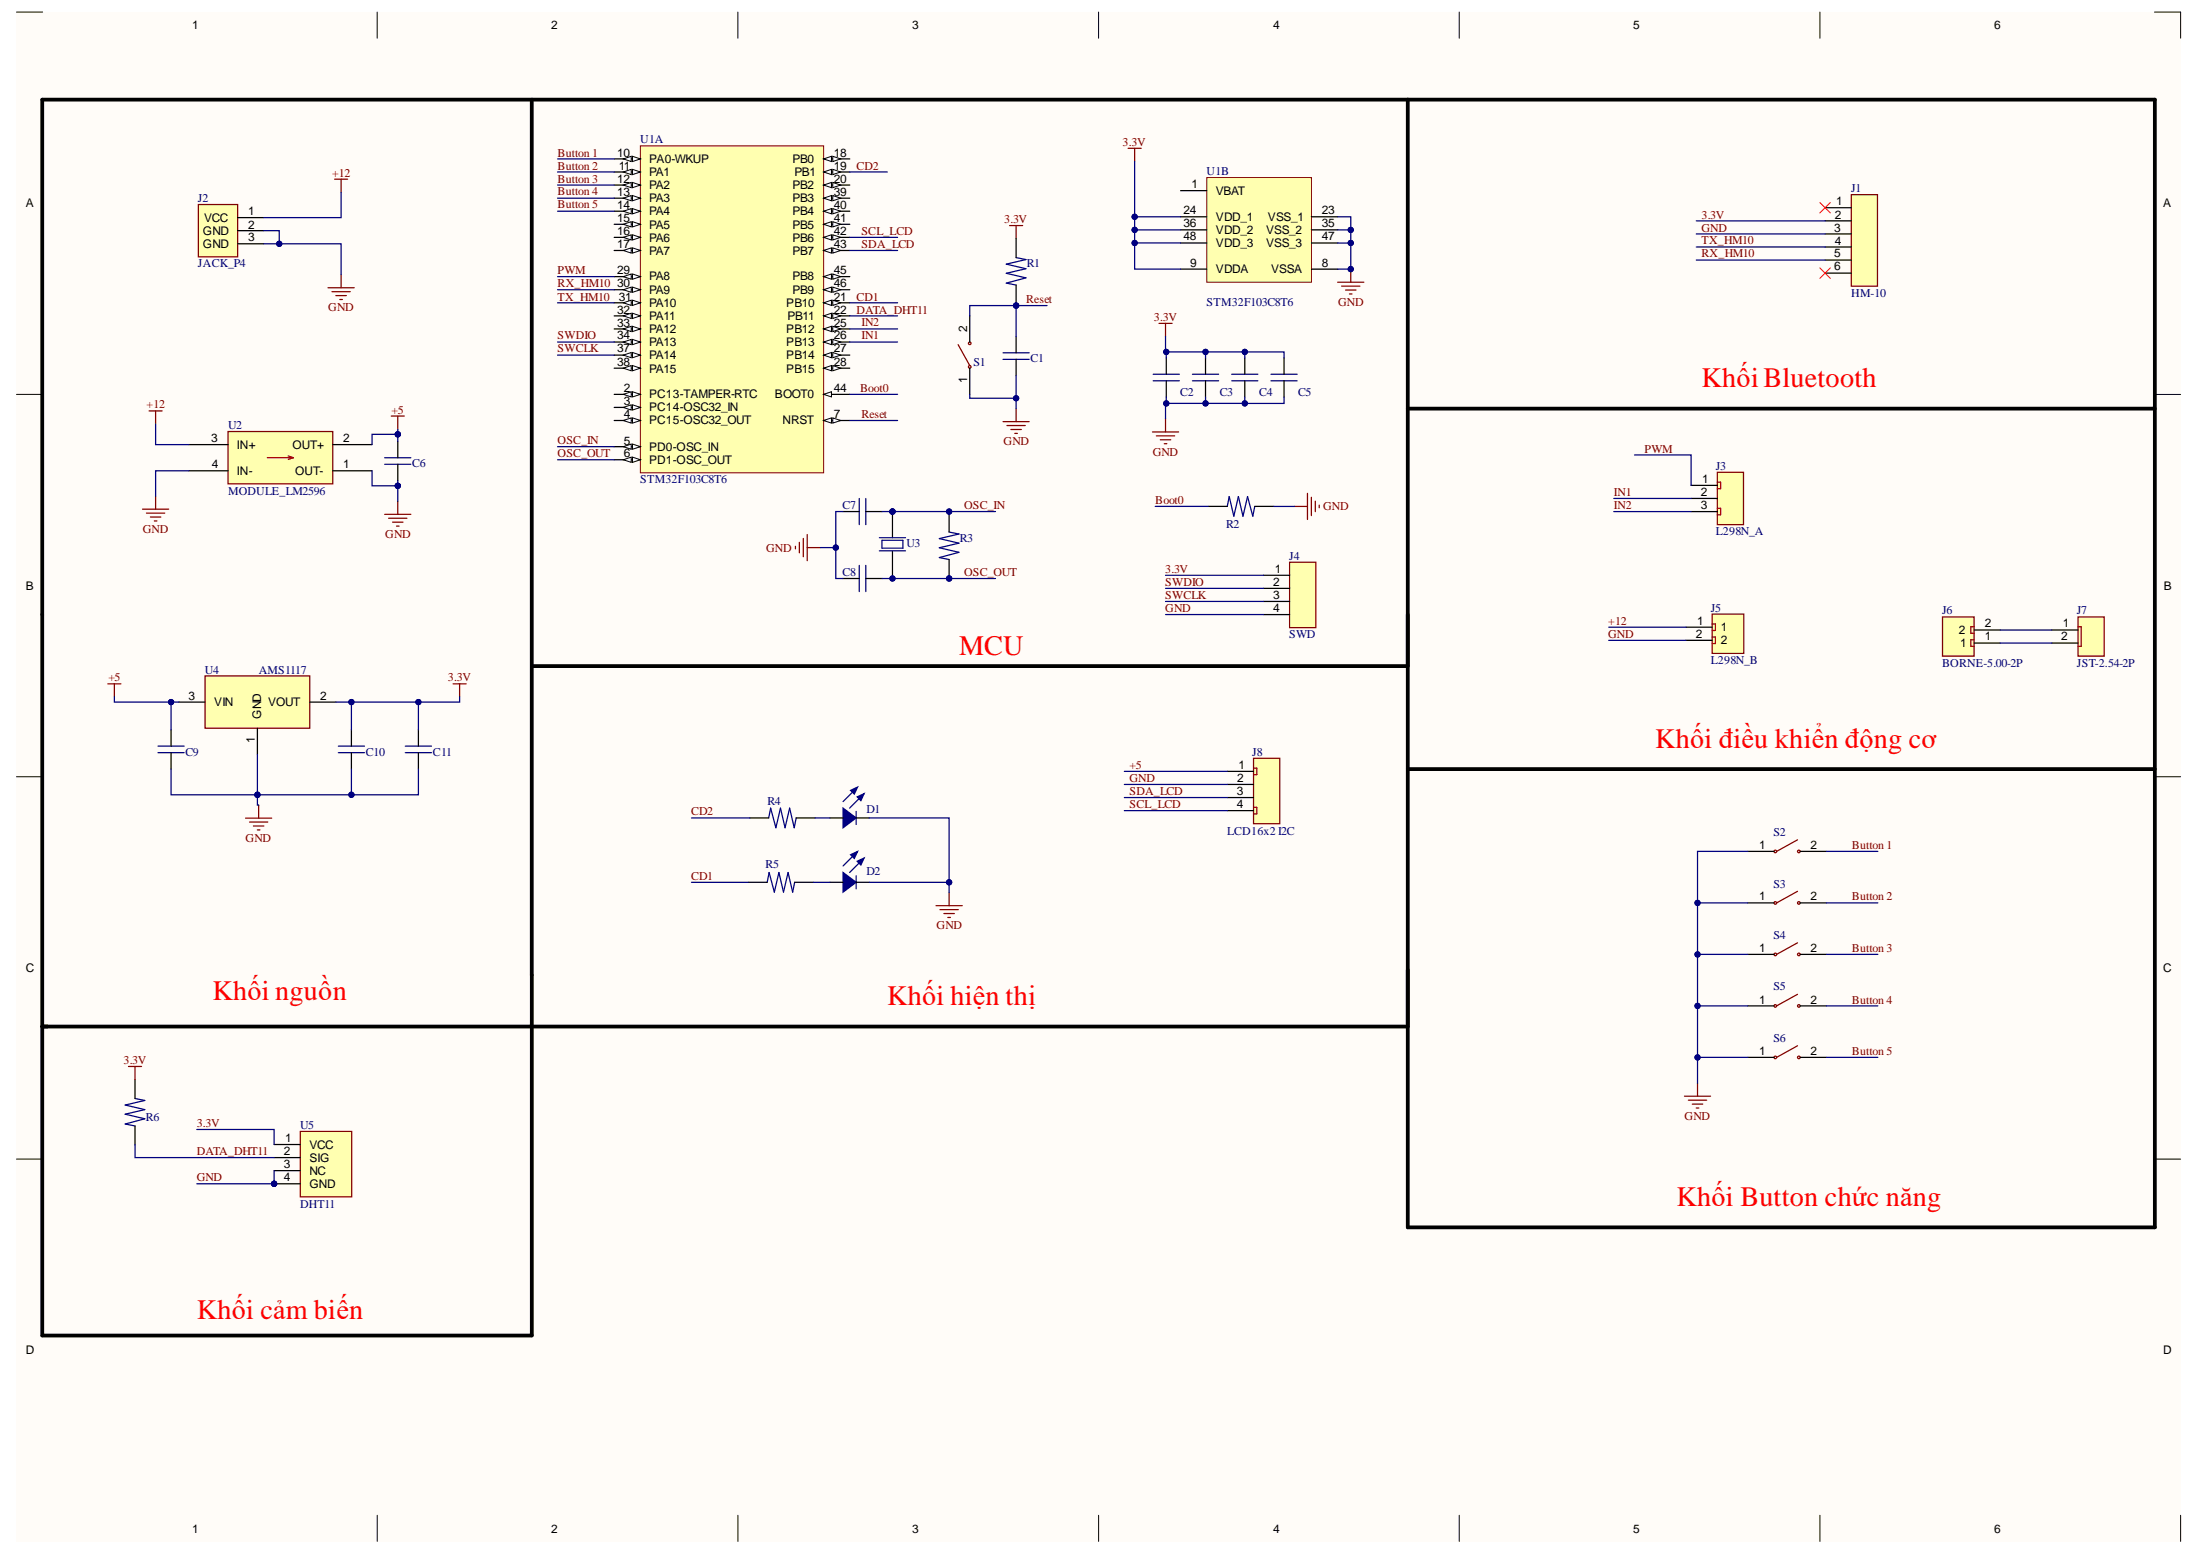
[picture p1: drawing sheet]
# Altium project STM32_HM10_DC.PrjPcb
1 sheet, 38 parts. Net scope: global (net labels, ports and power ports of the same name join across sheets).
Board file: Mach_in.PcbDoc

## Sheet Nguyen_Ly.SchDoc
size 420 x 297 mm; SheetNumber: 1; SheetTotal: 1

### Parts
C1  CAPCITOR 104  [CAPACITOR 104]  (value not drawn)
C2  CAPACITOR 0603  [CAPACITOR 0603]  (value not drawn)
C3  CAPACITOR 0603  [CAPACITOR 0603]  (value not drawn)
C4  CAPACITOR 0603  [CAPACITOR 0603]  (value not drawn)
C5  CAPACITOR 0603  [CAPACITOR 0603]  (value not drawn)
C6  CAPCITOR 104  [CAPACITOR 104]  (value not drawn)
C7  CAPACITOR 0603  [CAPACITOR 0603]  (value not drawn)
C8  CAPACITOR 0603  [CAPACITOR 0603]  (value not drawn)
C9  CAPACITOR 0603  [CAPACITOR 0603]  (value not drawn)
C10  CAPACITOR 0603  [CAPACITOR 0603]  (value not drawn)
C11  CAPACITOR 0603  [CAPACITOR 0603]  (value not drawn)
D1  LED_5mm_YELLOW  [LED_5mm_YELLOW]  (value not drawn)
D2  LED_5mm_RED  [LED_5mm_RED]  (value not drawn)
J1  HM-10  [FEMALE-2.54-6P]
J2  JACK_P4  [JACK_P4]
J3  L298N_A  [JST-2.54-3P]
J4  SWD  [MALE-2.54-4P]
J5  L298N_B  [BORNE-5.00-2P]
J6  BORNE-5.00-2P  [BORNE-5.00-2P]
J7  JST-2.54-2P  [JST-2.54-2P]
J8  LCD16x2 I2C  [JST-2.54-4P]
R1  RESISTOR_9.5mm  [RESISTOR_PTH_9.5mm]  (value not drawn)
R2  RESISTOR_0603  [RESISTOR_0603]  (value not drawn)
R3  RESISTOR_0603  [RESISTOR_0603]  (value not drawn)
R4  RESISTOR_9.5mm  [RESISTOR_PTH_9.5mm]  (value not drawn)
R5  RESISTOR_9.5mm  [RESISTOR_PTH_9.5mm]  (value not drawn)
R6  RESISTOR_9.5mm  [RESISTOR_PTH_9.5mm]  (value not drawn)
S1  PUSH_BUTTON_6X6  [PUSH_BUTTON_6X6]  (value not drawn)
S2  PUSH_BUTTON_6X6  [PUSH_BUTTON_6X6]  (value not drawn)
S3  PUSH_BUTTON_6X6  [PUSH_BUTTON_6X6]  (value not drawn)
S4  PUSH_BUTTON_6X6  [PUSH_BUTTON_6X6]  (value not drawn)
S5  PUSH_BUTTON_6X6  [PUSH_BUTTON_6X6]  (value not drawn)
S6  PUSH_BUTTON_6X6  [PUSH_BUTTON_6X6]  (value not drawn)
U1  STM32F103C8T6  [STM-LQFP48_N]  (parts A,B of 2)
U2  MODULE_LM2596  [MODULE_LM2596]
U3  CRISTAL_16Mhz  [CRISTAL_16Mhz_SMD]  (value not drawn)
U4  AMS1117  [AMS1117]
U5  DHT11  [DHT11]

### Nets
3.3V: C2.2 C3.2 C4.2 C5.2 C10.2 C11.2 J1.2 J4.1 R1.2 R6.2 U1.9(VDDA) U1.24(VDD_1) U1.36(VDD_2) U1.48(VDD_3) U4.2(VOUT) U5.1(VCC)
+5: C6.2 C9.2 J8.1 U2.2(OUT+) U4.3(VIN)
+12: J2.1(VCC) J5.1 U2.3(IN+)
GND: C1.1 C2.1 C3.1 C4.1 C5.1 C6.1 C7.1 C8.1 C9.1 C10.1 C11.1 D1.2 D2.2 J1.3 J2.2(GND) J2.3(GND) J4.4 J5.2 J8.2 R2.1 S1.1 S2.1 S3.1 S4.1 S5.1 S6.1 U1.8(VSSA) U1.23(VSS_1) U1.35(VSS_2) U1.47(VSS_3) U2.1(OUT-) U2.4(IN-) U4.1(GND) U5.3(NC) U5.4(GND)
Boot0: R2.2 U1.44(BOOT0)
Button 1: S2.2 U1.10(PA0-WKUP)
Button 2: S3.2 U1.11(PA1)
Button 3: S4.2 U1.12(PA2)
Button 4: S5.2 U1.13(PA3)
Button 5: S6.2 U1.14(PA4)
CD1: R5.1 U1.21(PB10)
CD2: R4.1 U1.19(PB1)
DATA_DHT11: R6.1 U1.22(PB11) U5.2(SIG)
IN1: J3.2 U1.26(PB13)
IN2: J3.3 U1.25(PB12)
OSC_IN: C7.2 R3.2 U1.5(PD0-OSC_IN) U3.2
OSC_OUT: C8.2 R3.1 U1.6(PD1-OSC_OUT) U3.1
PWM: J3.1 U1.29(PA8)
Reset: C1.2 R1.1 S1.2 U1.7(NRST)
RX_HM10: J1.5 U1.30(PA9)
SCL_LCD: J8.4 U1.42(PB6)
SDA_LCD: J8.3 U1.43(PB7)
SWCLK: J4.3 U1.37(PA14)
SWDIO: J4.2 U1.34(PA13)
TX_HM10: J1.4 U1.31(PA10)
NetD1_1: D1.1 R4.2
NetD2_1: D2.1 R5.2
NetJ6_1: J6.1 J7.2
NetJ6_2: J6.2 J7.1

Not connected (* = marked no-connect by the designer): J1 1* 6*; U1 1(VBAT) 2(PC13-TAMPER-RTC) 3(PC14-OSC32_IN) 4(PC15-OSC32_OUT) 15(PA5) 16(PA6) 17(PA7) 18(PB0) 20(PB2) 27(PB14) 28(PB15) 32(PA11) 33(PA12) 38(PA15) 39(PB3) 40(PB4) 41(PB5) 45(PB8) 46(PB9)

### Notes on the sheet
- Khối Bluetooth
- MCU
- Khối điều khiển động cơ
- Khối nguồn
- Khối hiện thị
- Khối Button chức năng
- Khối cảm biến
